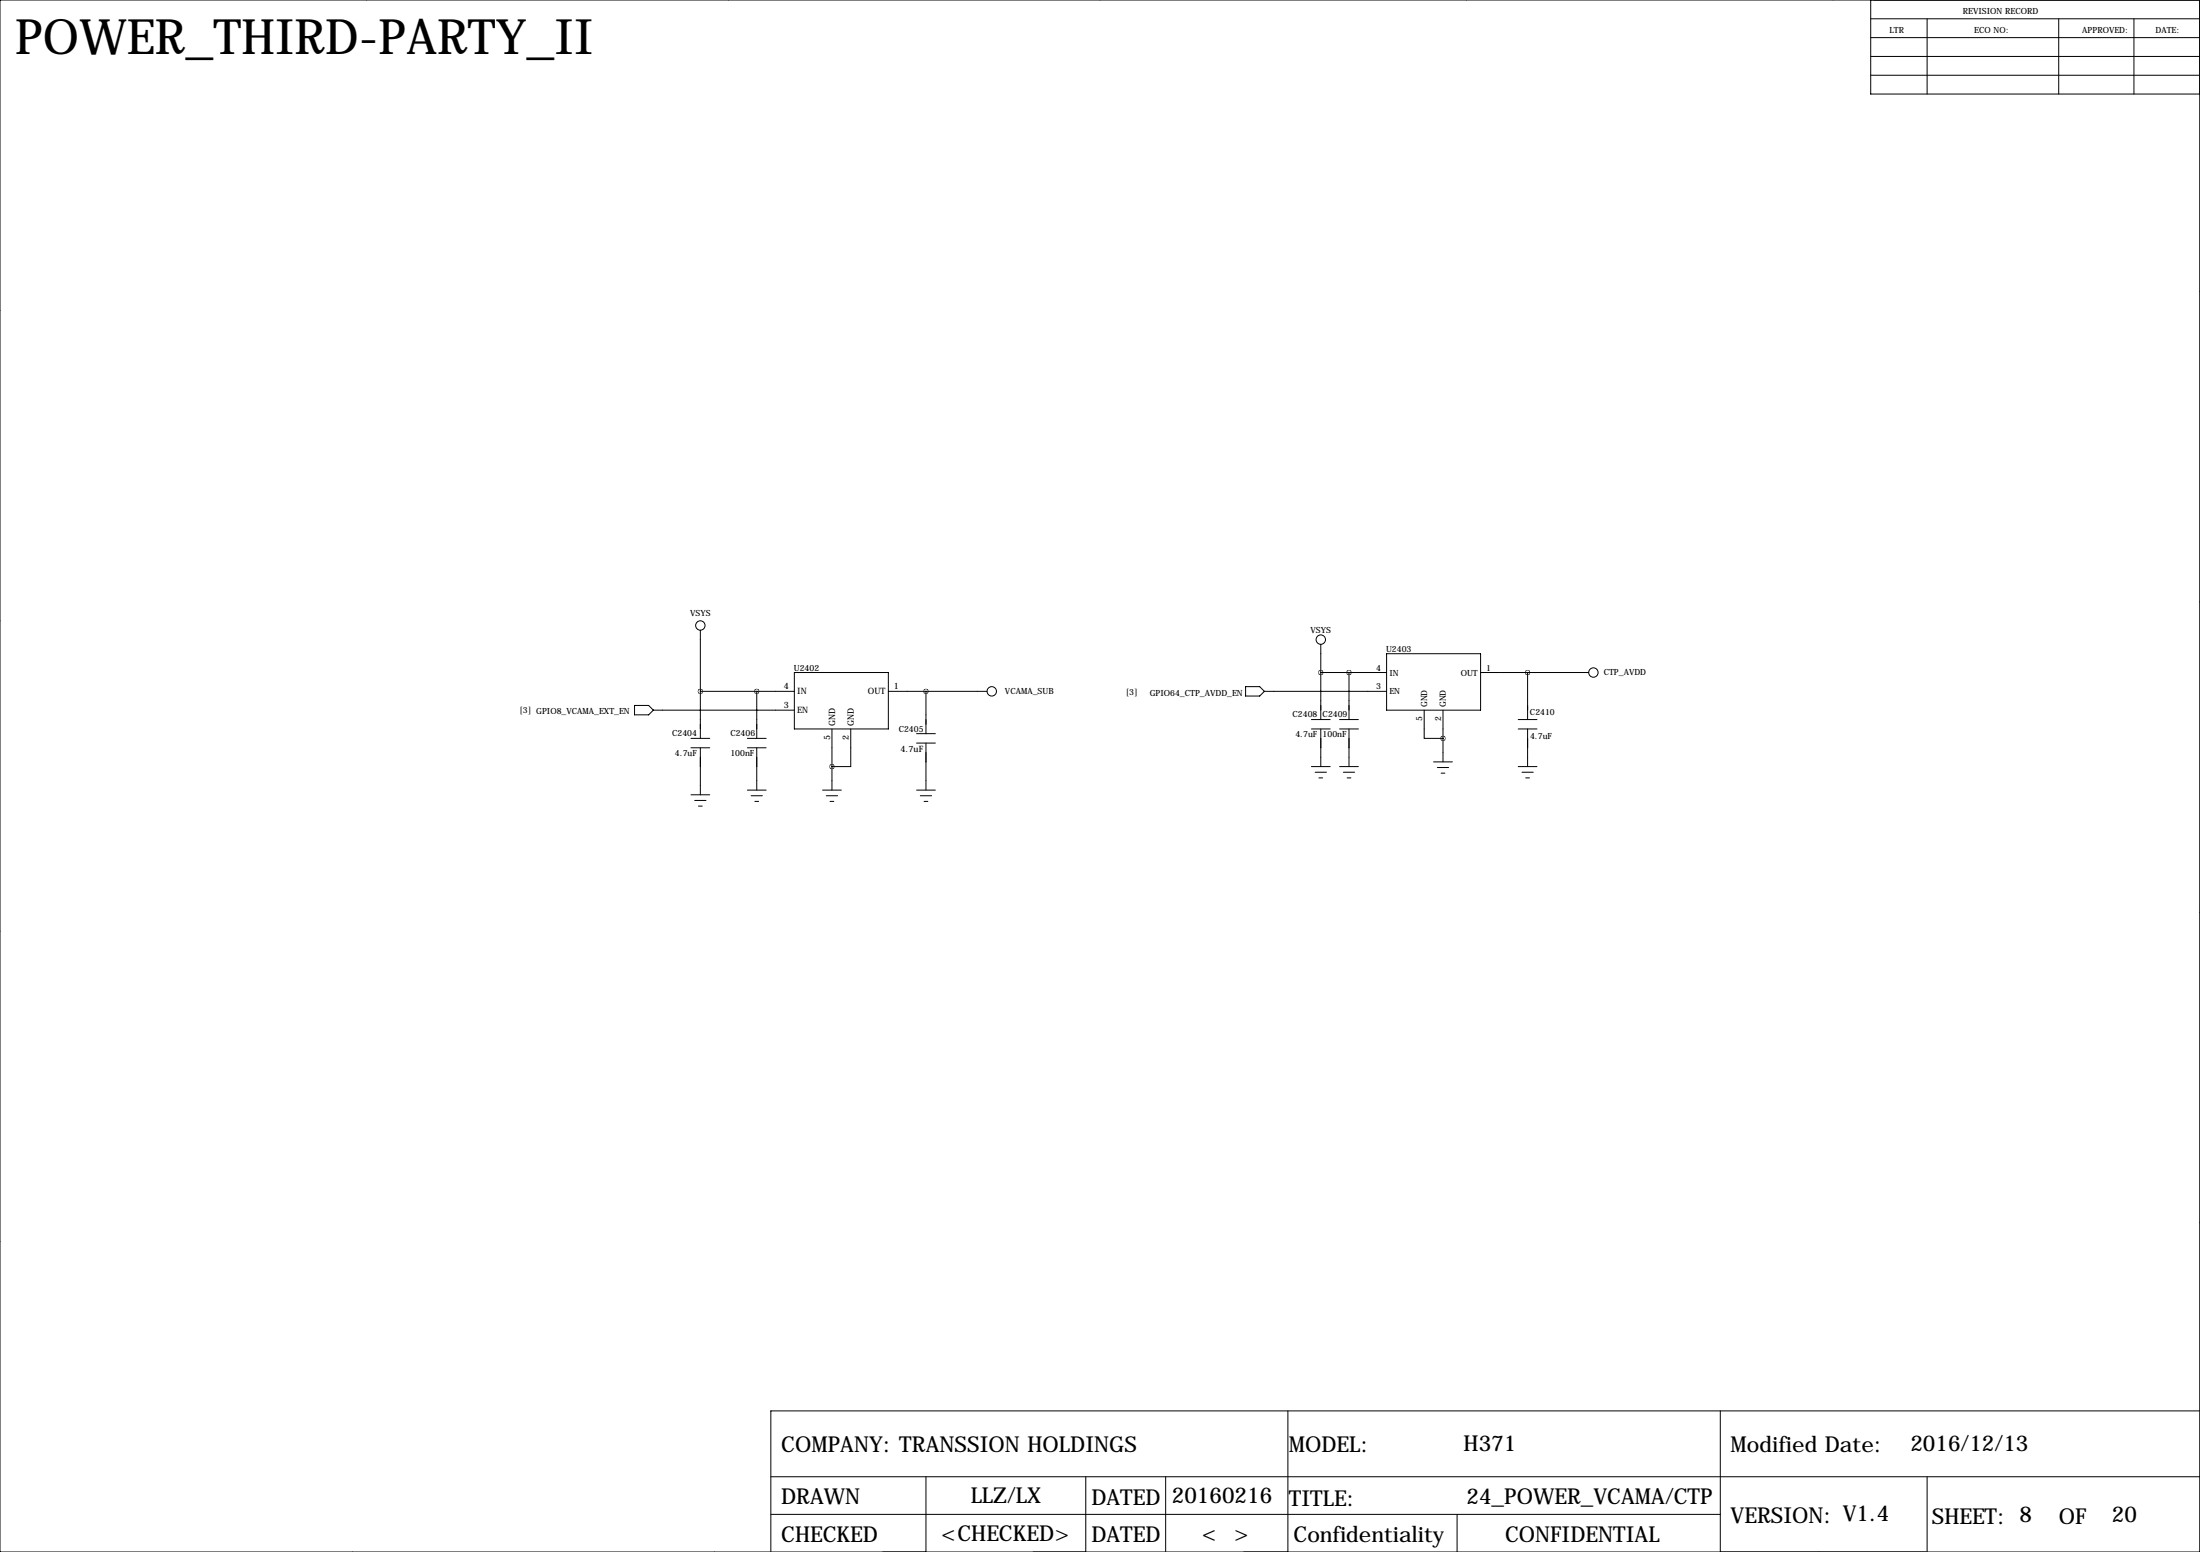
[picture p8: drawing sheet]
<svg xmlns="http://www.w3.org/2000/svg" width="594mm" height="419mm" viewBox="0 0 594 419" stroke-linecap="round" stroke-linejoin="round" font-family="sans-serif">
<g fill="none" stroke="#000" stroke-width=".27">
<path d="M99.1 -.1v.1M196.8 -.1v.1M297.2 -.1v.1M396.2 -.1v.1M495.3 -.1v.1M0 0h594.4v419.1h-594.4zM505.5 5.1h88.9M505.5 10.2h88.9M505.5 0v25.4h88.9M505.5 15.2h88.9M520.7 5.1v20.3M556.3 5.1v20.3"/>
<path d="M576.6 5.1v20.3M505.5 20.3h88.9M594.4 78.7h.1M0 83.8h.1M0 167.6h.1M189.2 170.2v29.2M356.9 174v20.3M374.6 176.5h25.4v15.3h-25.4zM594.4 162.6h.1M171.4 190.5h3.9l1.2 1.3-1.2 1.2h-3.9zM176.5 191.8h38.1M186.7 199.4h5.1"/>
<path d="M189.2 186.7h25.4M201.9 199.4h5.1M204.5 186.7v12.7M214.6 181.6h25.4v15.2h-25.4zM224.8 196.8v16.6M229.9 196.8v10.2h-5.1M240 186.7h26.7M247.6 198.1h5.1M250.2 186.7v11.4M336.5 185.4h3.9l1.2 1.3-1.2 1.3h-3.9zM341.6 186.7h33M354.3 194.3h5.1"/>
<path d="M354.3 196.8h5.1M356.9 181.6h17.7M356.9 196.8v10.2M361.9 194.3h5.1M361.9 196.8h5.1M364.5 181.6v12.7M364.5 196.8v10.2M384.8 191.8v7.6h5.1M389.9 191.8v13.9M400 181.6h29.3M410.2 194.3h5.1M410.2 196.8h5.1"/>
<path d="M412.7 181.6v12.7M412.7 196.8v10.2M186.7 201.9h5.1M186.7 214.6h5.1M187.7 216.2h3.1M188.7 217.7h1M189.2 201.9v12.7M201.9 201.9h5.1M201.9 213.4h5.1M202.9 214.9h3.1M204 216.4h1M204.5 201.9v11.5"/>
<path d="M222.2 213.4h5.1M223.3 214.9h3M224.3 216.4h1M247.6 200.7h5.1M247.6 213.4h5.1M248.7 214.9h3M249.7 216.4h1M250.2 200.7v12.7M354.3 207h5.1M355.3 208.5h3.1M356.4 210.1h1M361.9 207h5.1"/>
<path d="M363 208.5h3M364 210.1h1M387.3 205.7h5.1M388.4 207.3h3M389.4 208.8h1M410.2 207h5.1M411.2 208.5h3.1M412.2 210.1h1.1M0 251.5h.1M594.4 246.4h.1M0 335.3h.1M594.4 330.2h.1"/>
<path d="M208.3 398.8h386.1M250.2 398.8v20.3M293.4 398.8v20.3M315 398.8v20.3M348 381v38.1M464.8 381v38.1M520.7 398.8v20.3M594.4 381h-386.1v38.1M95.2 419.1h.1M193 419.1h.1M208.3 408.9h256.5M393.7 408.9v10.2"/>
<path d="M491.5 419.1h.1"/>
<circle cx="189.2" cy="168.9" r="1.27"/>
<circle cx="356.9" cy="172.7" r="1.27"/>
<circle cx="268" cy="186.7" r="1.27"/>
<circle cx="430.5" cy="181.6" r="1.27"/>
</g>
<path d="M356.8 181.6a.05 .05 0 0 0 .1 0 .05 .05 0 0 0-.1 0zM412.7 181.6a.05 .05 0 0 0 .1 0 .05 .05 0 0 0-.1 0zM389.8 199.4a.05 .05 0 0 0 .1 0 .05 .05 0 0 0-.1 0zM364.4 181.6a.05 .05 0 0 0 .1 0 .05 .05 0 0 0-.1 0zM189.2 186.7a.05 .05 0 0 0 .1 0 .05 .05 0 0 0-.1 0zM250.1 186.7a.05 .05 0 0 0 .1 0 .05 .05 0 0 0-.1 0zM204.4 186.7a.05 .05 0 0 0 .1 0 .05 .05 0 0 0-.1 0zM224.7 207a.05 .05 0 0 0 .1 0 .05 .05 0 0 0-.1 0z" fill="#000" stroke="#000" stroke-width="1.3"/>
<text font-size="13.2" x="4.1" y="14.5">POWER_THIRD-PARTY_II</text>
<g font-size="5.9">
<text x="211.1" y="392.2">COMPANY: TRANSSION HOLDINGS</text>
<text x="348.2" y="392.2">MODEL:</text>
<text x="395.5" y="391.7">H371</text>
<text x="467.6" y="392.2">Modified Date:</text>
<text x="516.2" y="391.7">2016/12/13</text>
<text x="211.1" y="406.1">DRAWN</text>
<text x="262.3" y="405.9">LLZ/LX</text>
<text x="294.9" y="406.4">DATED</text>
<text x="316.6" y="405.9">20160216</text>
<text x="348.2" y="406.7">TITLE:</text>
<text x="396.2" y="406.1">24_POWER_VCAMA/CTP</text>
<text x="467.6" y="411.2">VERSION: V1.4</text>
<text x="522" y="411.5">SHEET: 8</text>
<text x="556.3" y="411.5">OF</text>
<text x="570.6" y="411">20</text>
<text x="211.1" y="416.3">CHECKED</text>
<text x="254.3" y="416.1">&lt;CHECKED&gt;</text>
<text x="294.9" y="416.3">DATED</text>
<text x="324.8" y="416.1">&lt; &gt;</text>
<text x="349.5" y="416.3">Confidentiality</text>
<text x="406.7" y="416.3">CONFIDENTIAL</text>
</g>
<g font-size="2.4">
<text x="211.7" y="191.3">3</text>
<text x="211.7" y="186.2">4</text>
<text x="215.4" y="187.5">IN</text>
<text x="234.5" y="187.5">OUT</text>
<text x="241.6" y="186.2">1</text>
<text x="215.4" y="192.6">EN</text>
<text x="225.6" y="196.1" transform="rotate(-90 225.6 196.1)">GND</text>
<text x="230.7" y="196.1" transform="rotate(-90 230.7 196.1)">GND</text>
<text x="224.3" y="199.7" transform="rotate(-90 224.3 199.7)">5</text>
<text x="229.4" y="199.7" transform="rotate(-90 229.4 199.7)">2</text>
<text x="243.3" y="203.1">4.7uF</text>
</g>
<g font-size="2.3">
<text x="530.4" y="3.8">REVISION RECORD</text>
<text x="510.5" y="8.9">LTR</text>
<text x="533.4" y="8.9">ECO NO:</text>
<text x="562.6" y="8.9">APPROVED:</text>
<text x="582.4" y="8.9">DATE:</text>
<text x="186.5" y="166.4">VSYS</text>
<text x="354.1" y="170.9">VSYS</text>
<text x="374.5" y="176">U2403</text>
<text x="214.5" y="181.1">U2402</text>
<text x="371.8" y="181.1">4</text>
<text x="375.4" y="182.4">IN</text>
<text x="394.7" y="182.4">OUT</text>
<text x="401.6" y="181.1">1</text>
<text x="433.3" y="182.4">CTP_AVDD</text>
<text x="271.5" y="187.5">VCAMA_SUB</text>
<text x="304.2" y="187.8">[3]</text>
<text x="310.6" y="188">GPIO64_CTP_AVDD_EN</text>
<text x="371.8" y="186.2">3</text>
<text x="375.4" y="187.5">EN</text>
<text x="385.6" y="191" transform="rotate(-90 385.6 191)">GND</text>
<text x="390.7" y="191" transform="rotate(-90 390.7 191)">GND</text>
<text x="140.3" y="192.6">[3] GPIO8_VCAMA_EXT_EN</text>
<text x="242.8" y="197.6">C2405</text>
<text x="349.3" y="193.5">C2408</text>
<text x="357.4" y="193.5">C2409</text>
<text x="384.3" y="194.6" transform="rotate(-90 384.3 194.6)">5</text>
<text x="389.4" y="194.6" transform="rotate(-90 389.4 194.6)">2</text>
<text x="413.4" y="193">C2410</text>
<text x="181.6" y="198.6">C2404</text>
<text x="197.4" y="198.6">C2406</text>
<text x="350" y="199">4.7uF</text>
<text x="357.4" y="199">100nF</text>
<text x="413.4" y="199.5">4.7uF</text>
<text x="182.4" y="204.1">4.7uF</text>
<text x="197.4" y="204.1">100nF</text>
</g>
</svg>
